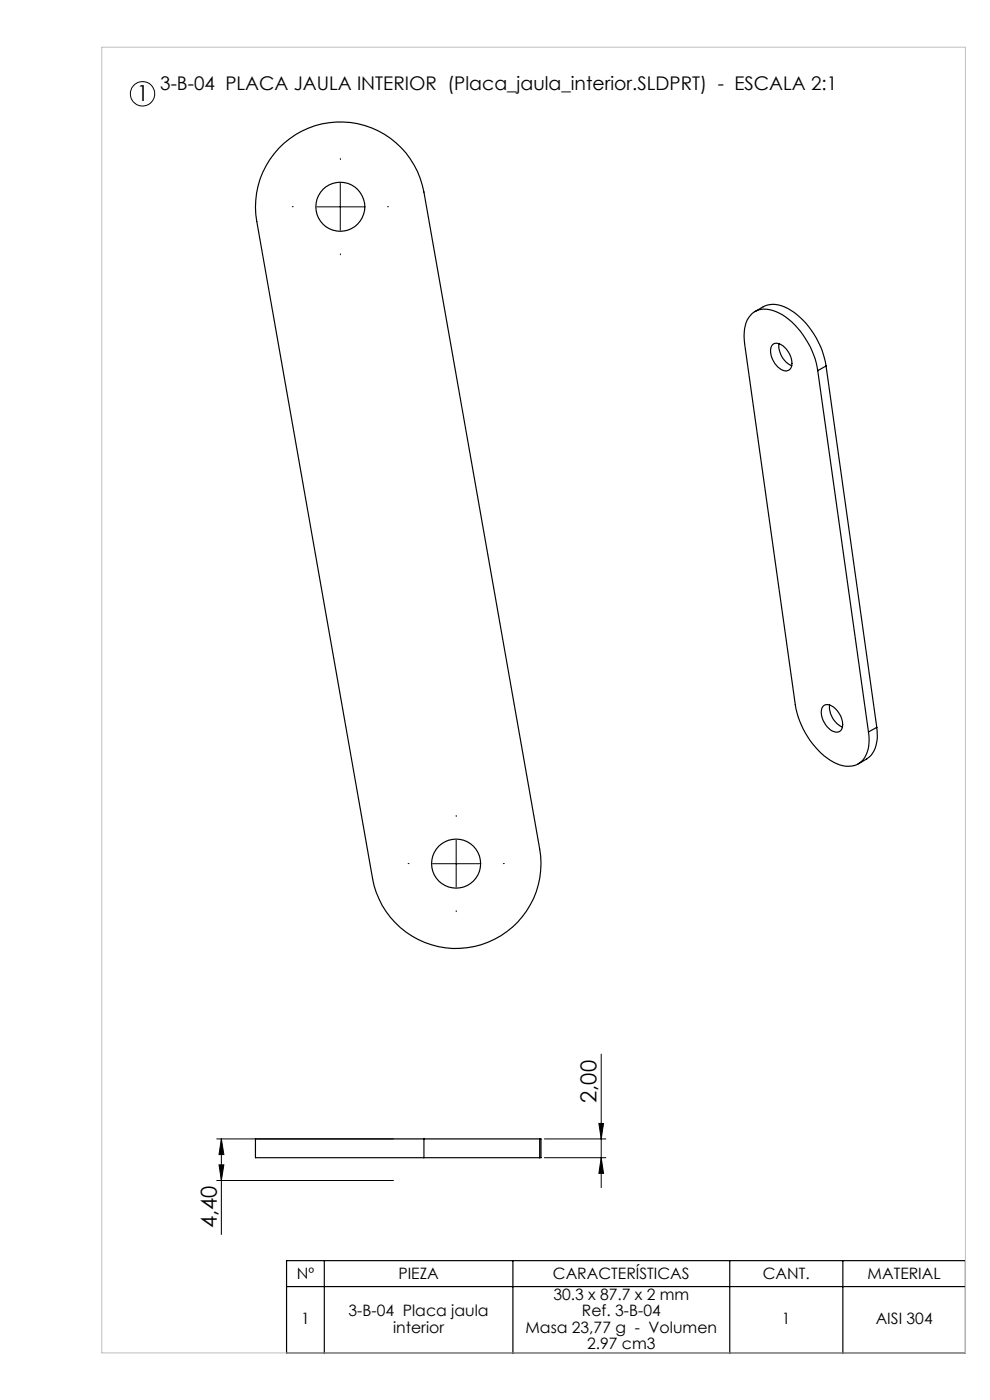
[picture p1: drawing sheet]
<svg xmlns="http://www.w3.org/2000/svg" width="210mm" height="297mm" viewBox="0 0 210 297" stroke-linecap="round" stroke-linejoin="round" font-family="sans-serif">
<g fill="none" stroke="#000" stroke-width=".21">
<path d="M72.2 38.9v10M67.2 43.9h10M96.8 178.2v10M91.8 183.2h9.9M127 238.3h1l-.5 3.3zM127.5 223.6v28.4M46 241.6h37.5M46 250.4h37.5M46.5 247.1h1l-.5 3.3zM47 241.6l.5 3.3h-1zM47 241.6v20.3M115.5 241.6h13"/>
<path d="M115.5 245.6h13M127.5 245.6l.5 3.3h-1z"/>
<circle cx="30.2" cy="19.9" r="2.59"/>
</g>
<g fill="none" stroke="#000" stroke-width=".25">
<path d="M59.1 31.5a18 18 0 0 1 18.3-4.9 18 18 0 0 1 12.5 14.1l24.6 139.4a18 18 0 0 1-14.6 20.8 18 18 0 0 1-20.9-14.6l-24.5-139.3a18 18 0 0 1 4.6-15.5zM160.1 66.1a6.8 6.8 0 0 1 3.8-1.5 11 11 0 0 1 7.7 4.7 17.8 17.8 0 0 1 3.6 8.3M163.9 73.1a1.87 1.87 0 0 1 2.5 .6 4.3 4.3 0 0 1 1.3 4.4 1.5 1.5 0 0 1-2.4 0 4.4 4.4 0 0 1-1.6-4.7zM165.2 72.9a4.6 4.6 0 0 0 2.8 4.7M173.5 78.6a17.5 17.5 0 0 0-8.2-12.1 4.8 4.8 0 0 0-6.1 .4 7.3 7.3 0 0 0-1.3 5.9l10.8 76.7a17.1 17.1 0 0 0 8.8 12.5 4.4 4.4 0 0 0 6.8-3.6l.1-1.5-.2-1.6M173.5 78.6l10.7 76.7M175.2 77.6l-1.7 1M175.2 77.6l10.8 76.7M174.6 149.8a1.87 1.87 0 0 1 2.6 .5 3.9 3.9 0 0 1 1.1 4.7 1.91 1.91 0 0 1-2.5-.5 3.9 3.9 0 0 1-1.2-4.7zM176 149.5a4.7 4.7 0 0 0 2.7 4.7M186 154.3a7 7 0 0 1-1.6 6.3l-2.4 1.5M186 154.3l-1.8 1"/>
<path d="M89.9 241.6h-35.7v4h35.7M89.9 241.6v4M89.9 245.6h24.6M89.9 241.6h24.6M114.5 241.6h.3v4h-.3M114.5 241.6v4M60.8 267.4h144v19.6h-144zM60.8 272.9h144M68.8 267.4v19.6M108.8 267.4v19.6M154.8 267.4v19.6M178.8 267.4v19.6"/>
<circle cx="72.2" cy="43.9" r="5.2"/>
<circle cx="96.8" cy="183.2" r="5.2"/>
</g>
<path d="M72.2 33.8v-.2M62.2 43.8h-.2M72.2 53.8v.2M82.2 43.8h.2M96.8 173.2v-.2M86.8 183.2h-.2M96.8 193.2v.2M106.8 183.2h.2" fill="none" stroke="#000" stroke-width=".21" stroke-dasharray="15.2 1.3 1.3 1.3"/>
<path d="M21.6 10h183.2v277h-183.2z" fill="none" stroke="#c0c0c0" stroke-width=".21"/>
<path d="M47 241.6l.5 3.3h-1zM46.5 247.1h1l-.5 3.3zM127 238.3h1l-.5 3.3zM127.5 245.6l.5 3.3h-1z" fill="#000"/>
<g font-size="4.7">
<text x="29" y="21.5">1</text>
<text x="126.5" y="234" transform="rotate(-90 126.5 234)">2,00</text>
<text x="46" y="260.6" transform="rotate(-90 46 260.6)">4,40</text>
</g>
<text font-size="4" x="34" y="19.1">3-B-04 PLACA JAULA INTERIOR (Placa_jaula_interior.SLDPRT) - ESCALA 2:1</text>
<g font-size="3.3">
<text x="63" y="271.4">Nº</text>
<text x="84.5" y="271.4">PIEZA</text>
<text x="117.3" y="271.4">CARACTERÍSTICAS</text>
<text x="117.4" y="275.7">30.3 x 87.7 x 2 mm</text>
<text x="161.8" y="271.4">CANT.</text>
<text x="184" y="271.4">MATERIAL</text>
<text x="63.9" y="280.9">1</text>
<text x="73.9" y="279.2">3-B-04 Placa jaula</text>
<text x="123.4" y="279.2">Ref. 3-B-04</text>
<text x="165.9" y="280.9">1</text>
<text x="185.8" y="280.9">AISI 304</text>
<text x="83.4" y="282.7">interior</text>
<text x="111.5" y="282.7">Masa 23,77 g - Volumen</text>
<text x="124.5" y="286.2">2.97 cm3</text>
</g>
</svg>
